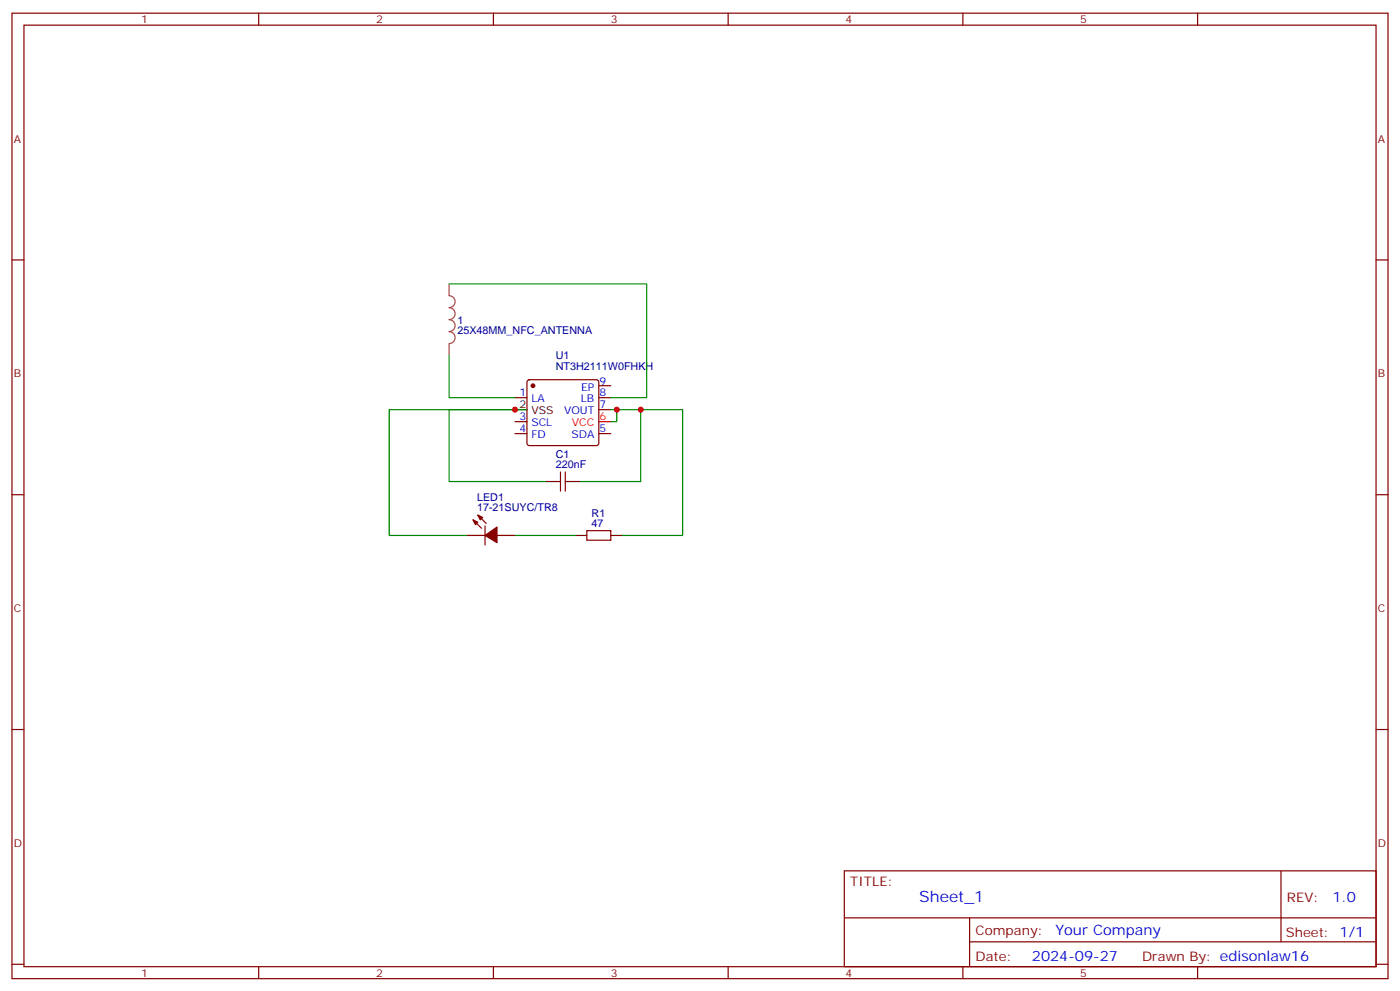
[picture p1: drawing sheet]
<svg xmlns="http://www.w3.org/2000/svg" width="412mm" height="292mm" viewBox="0 0 412 292" stroke-linecap="round" stroke-linejoin="round" font-family="sans-serif">
<g fill="none" stroke="#870000" stroke-width=".35">
<path d="M3.5 3.9h405.4v284.3h-405.4zM7.1 7.4h398.2v277.3h-398.2zM76.2 3.9v3.5M145.3 3.9v3.5M214.5 3.9v3.5M283.6 3.9v3.5M352.8 3.9v3.5M3.5 76.6h3.6M405.3 76.6h3.6M151.7 117.1h3.5M155.5 112l.4-.2h19.8l.5 .2 .2 .5v18l-.2 .5-.5 .2h-19.8l-.5-.2-.2-.5v-18zM176.4 113.6h3.5"/>
<path d="M176.4 117.1h3.5M151.7 127.7h3.5M151.7 124.2h3.5M165.1 139v5.6M166.5 139v5.6M176.4 120.7h3.5M176.4 127.7h3.5M3.5 145.7h3.6M137.6 157.7h5.3M139.3 153.1l2.5 2.5M140.8 151.7l2.4 2.5M142.9 154.9v5.6"/>
<path d="M146.4 157.7h5.3M164 141.8h1.1M166.5 141.8h1.1M172.9 156.3h7v2.8h-7zM405.3 145.7h3.6M3.5 214.8h3.6M405.3 214.8h3.6M248.7 256.5h156.6v28.2h-156.6zM377.3 256.5v20.9M248.7 270.3h156.5M285.6 277.4h119.6M285.6 270.3v14.1"/>
<path d="M3.5 284h3.6M76.2 284.7v3.5M145.3 284.7v3.5M214.5 284.7v3.5M283.6 284.7v3.5M352.8 284.7v3.5M405.3 284h3.6"/>
</g>
<path d="M176.4 124.2h3.5" fill="none" stroke="#f00" stroke-width=".35"/>
<path d="M151.7 120.7h3.5M160.5 141.8h3.5M167.6 141.8h3.5M169.3 157.7h3.6M179.9 157.7h3.5" fill="none" stroke="#000" stroke-width=".35"/>
<g fill="#870000" stroke="#870000" stroke-width=".35">
<path d="M139.3 153.1l1.5 .7-.7 .7z"/>
<path d="M140.8 151.7l1.4 .7-.7 .7z"/>
<path d="M142.9 157.7l3.5-2.5v4.6z"/>
<circle cx="157" cy="113.6" r=".53"/>
</g>
<path d="M132.3 83.6v3.5a1.76 1.76 0 0 1 1.8 1.7 1.76 1.76 0 0 1-1.8 1.8 1.76 1.76 0 0 1 1.8 1.8 1.76 1.76 0 0 1-1.8 1.7 1.76 1.76 0 0 1 1.8 1.8 1.76 1.76 0 0 1-1.8 1.8 1.76 1.76 0 0 1 1.8 1.7 1.76 1.76 0 0 1-1.8 1.8M132.3 101.3v3.5" fill="none" stroke="#a64a4a" stroke-width=".35"/>
<path d="M132.3 83.6h58.2v33.5h-10.6M132.3 104.8v12.3h19.4M151.7 120.7h-19.4v21.1h28.2M155.2 120.7h-40.5v37h22.9M179.9 120.7h8.8v21.1h-17.6M181.7 120.7v3.5h-1.8M188.7 120.7h12.4v37h-17.7M151.7 157.7h17.6" fill="none" stroke="#008700" stroke-width=".35"/>
<g fill="#c00">
<circle cx="151.7" cy="120.6" r=".88"/>
<circle cx="188.7" cy="120.6" r=".88"/>
<circle cx="181.7" cy="120.6" r=".88"/>
</g>
<text font-size="4.6" fill="#00f" x="270.8" y="265.5">Sheet_1</text>
<g font-size="4.2" fill="#00f">
<text x="392.5" y="265.7">1.0</text>
<text x="310.9" y="275.3">Your Company</text>
<text x="304" y="283.1">2024-09-27</text>
</g>
<g font-size="3.9" fill="#800">
<text x="250.5" y="261.1">TITLE:</text>
<text x="379.1" y="265.7">REV:</text>
<text x="287.4" y="275.3">Company:</text>
<text x="378.7" y="275.9">Sheet: 1/1</text>
<text x="287.4" y="282.9">Date:</text>
<text x="336.4" y="283">Drawn By: edisonlaw16</text>
</g>
<g font-size="3.2" fill="#800">
<text x="41.6" y="6.9">1</text>
<text x="110.8" y="6.9">2</text>
<text x="179.9" y="6.9">3</text>
<text x="249.1" y="6.9">4</text>
<text x="318.2" y="6.9">5</text>
<text x="4.1" y="42">A</text>
<text x="405.9" y="42">A</text>
<text x="4.1" y="111.1">B</text>
<text x="405.9" y="111.1">B</text>
<text x="4.1" y="180.3">C</text>
<text x="405.9" y="180.3">C</text>
<text x="4.1" y="249.4">D</text>
<text x="405.9" y="249.4">D</text>
<text x="41.6" y="287.7">1</text>
<text x="110.8" y="287.7">2</text>
<text x="179.9" y="287.7">3</text>
<text x="249.1" y="287.7">4</text>
<text x="318.2" y="287.7">5</text>
</g>
<g font-size="3.2" fill="#000080">
<text x="134.8" y="95.3">1</text>
<text x="134.8" y="98.4">25X48MM_NFC_ANTENNA</text>
<text x="163.7" y="105.7">U1</text>
<text x="163.7" y="108.8">NT3H2111W0FHKH</text>
<text x="163.7" y="137.9">220nF</text>
<text x="163.7" y="134.8">C1</text>
<text x="140.5" y="147.5">LED1</text>
<text x="140.5" y="150.6">17-21SUYC/TR8</text>
<text x="174.3" y="155.2">47</text>
<text x="174.3" y="152.1">R1</text>
</g>
<g font-size="3.2" fill="#00f">
<text x="176.6" y="113.2">9</text>
<text x="153" y="116.8">1</text>
<text x="156.5" y="118.5">LA</text>
<text x="171.1" y="118.5">LB</text>
<text x="171.2" y="115">EP</text>
<text x="176.6" y="116.8">8</text>
<text x="153" y="123.8">3</text>
<text x="156.5" y="125.6">SCL</text>
<text x="166.1" y="122.1">VOUT</text>
<text x="176.6" y="120.3">7</text>
<text x="153" y="127.4">4</text>
<text x="156.5" y="129.1">FD</text>
<text x="168.3" y="129.1">SDA</text>
<text x="176.6" y="127.4">5</text>
</g>
<g font-size="3.2">
<text x="153" y="120.3">2</text>
<text x="156.5" y="122.1">VSS</text>
</g>
<g font-size="3.2" fill="#f00">
<text x="168.5" y="125.6">VCC</text>
<text x="176.6" y="123.8">6</text>
</g>
</svg>
